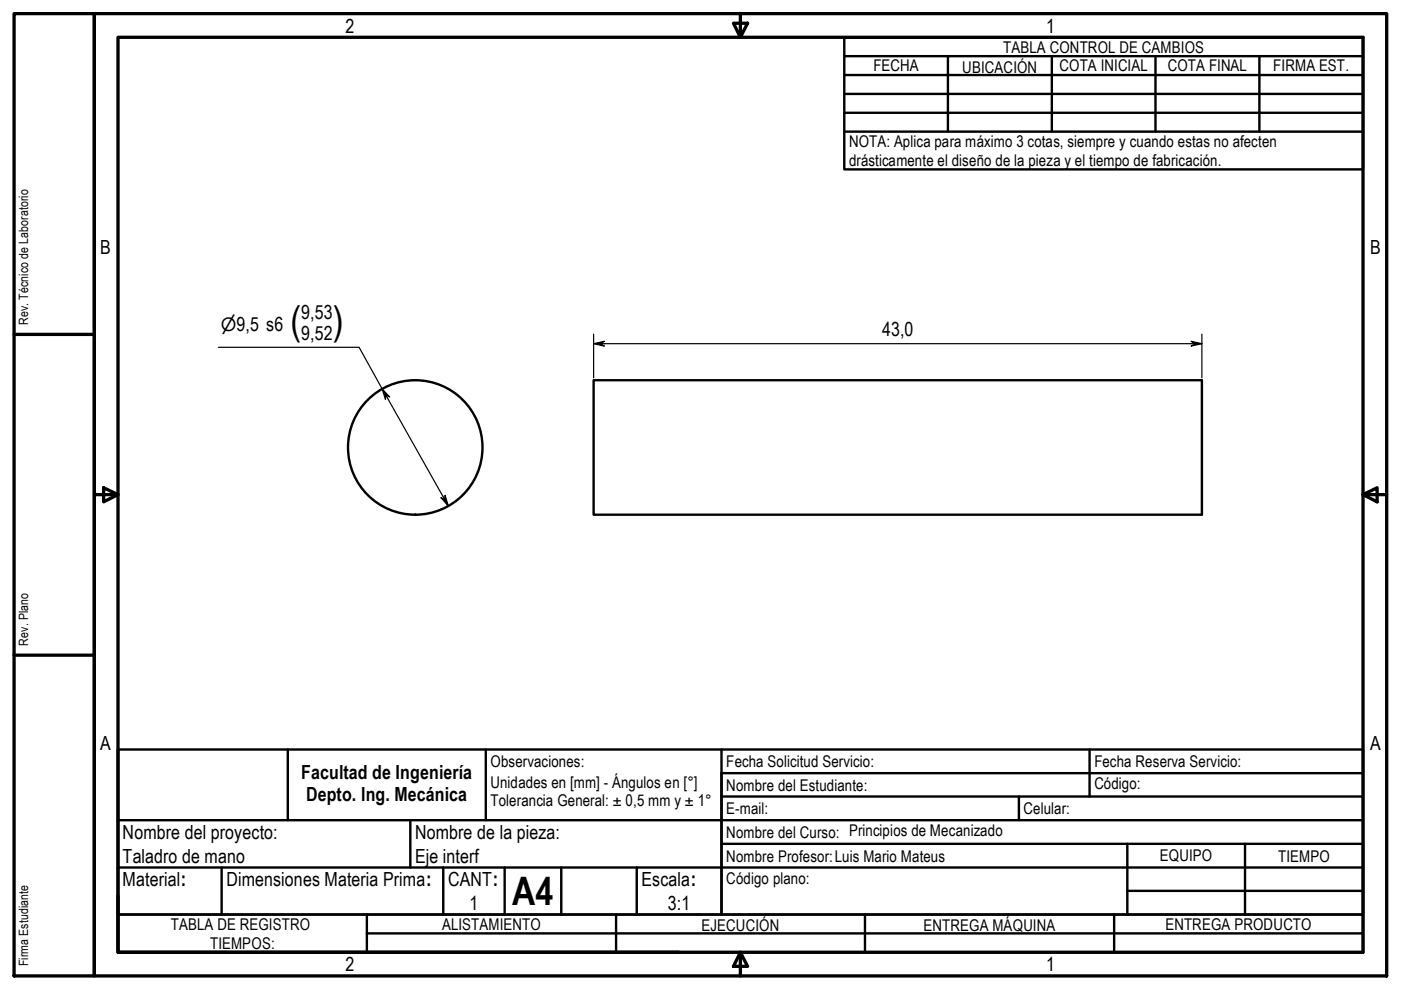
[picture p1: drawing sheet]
<svg xmlns="http://www.w3.org/2000/svg" width="297mm" height="210mm" viewBox="0 0 297 210" stroke-linecap="round" stroke-linejoin="round" font-family="sans-serif">
<!-- layer: Visible (ISO) -->
<g fill="none" stroke="#000" stroke-width=".51">
<path d="M125.9 80.6h128.9v28.5h-128.9z"/>
<circle cx="88" cy="94.9" r="14.3"/>
</g>
<!-- layer: Title (ISO) -->
<g fill="none" stroke="#000" stroke-width=".51">
<path d="M179 7.9h110v28h-110zM179 19.9h110M179 15.9h110M179 11.9h110M201 11.9v16M223 11.9v16M245 11.9v16M267 11.9v16M179 23.9h110M179 27.9h110M25 158.9h264v35h-136v-30h136M25 158.9v35h128v-35"/>
<path d="M25 158.9v35M61 158.9v15M103 158.9v15M231 158.9v10M25 173.9h264M87 173.9v10M153 178.9h136v15M153 168.9h136M216 168.9v5M239 178.9v15M264 178.9v15M25 193.9h264v8h-264z"/>
<path d="M25 183.9h264M47 183.9v10M77.8 193.9v8M77.8 197.9h211.2M94 183.9v10M107 183.9v10M119 183.9v10M130.6 193.9v8M135 183.9v10M183.4 193.9v8M236.2 193.9v8M239 188.9h50"/>
</g>
<!-- layer: Border (ISO) -->
<g fill="none" stroke="#000" stroke-width=".7">
<path d="M3 2.9h17v204h-17zM20 2.9h274v204h-274zM25 7.9h264v194h-264zM155.5 4.9h3l-1.5 3zM157 2.9v5M3 70.9h17M20 104.9h5M22 103.4l3 1.5-3 1.5zM289 104.9l3-1.5v3zM289 104.9h5M3 138.9h17M25 189.9v12h119"/>
<path d="M157 201.9l1.5 3h-3zM157 201.9v5"/>
</g>
<!-- layer: Dimension (ISO) -->
<path d="M46.3 73.6h29.8l19 33.7M125.9 72.9l2.2-.5-.8 .5 .8 .5zM125.9 72.9h128.9M125.9 70.8v9.3M252.5 72.4l2.3 .5-2.3 .5 .9-.5zM254.8 70.8v9.3M81 82.5l1.6 1.7-.8-.5-.1 1zM93.5 105.5l.8 .5 .1-1 .7 2.3z" fill="none" stroke="#000" stroke-width=".25"/>
<g fill="#000">
<path d="M125.9 72.9l2.2-.5-.8 .5 .8 .5z" fill-rule="evenodd"/>
<path d="M252.5 72.4l2.3 .5-2.3 .5 .9-.5z" fill-rule="evenodd"/>
<path d="M81 82.5l1.6 1.7-.8-.5-.1 1z" fill-rule="evenodd"/>
<path d="M93.5 105.5l.8 .5 .1-1 .7 2.3z" fill-rule="evenodd"/>
</g>
<g font-size="8.3">
<text x="61.6" y="70.8">(</text>
<text x="70.5" y="70.8">)</text>
<text x="108.6" y="191.9">A4</text>
</g>
<g font-size="4.1">
<text x="73.3" y="6.9">2</text>
<text x="221.8" y="6.9">1</text>
<text x="21.2" y="53.9">B</text>
<text x="290.5" y="53.9">B</text>
<text x="63.9" y="67.7">9,53</text>
<text x="187" y="71.3">43,0</text>
<text x="63.9" y="72">9,52</text>
<text x="21.2" y="158.9">A</text>
<text x="290.5" y="158.9">A</text>
<text x="63.9" y="165.1">Facultad de Ingeniería</text>
<text x="64.9" y="169.8">Depto. Ing. Mecánica</text>
<text x="26" y="177.9">Nombre del proyecto:</text>
<text x="88" y="177.9">Nombre de la pieza:</text>
<text x="26" y="182.9">Taladro de mano</text>
<text x="88" y="183">Eje interf</text>
<text x="26" y="187.9">Material:</text>
<text x="48" y="187.9">Dimensiones Materia Prima:</text>
<text x="95" y="187.9">CANT:</text>
<text x="136" y="187.9">Escala:</text>
<text x="99.6" y="192.9">1</text>
<text x="141.6" y="192.9">3:1</text>
<text x="73.3" y="205.9">2</text>
<text x="221.8" y="205.9">1</text>
</g>
<text font-size="3.9" x="46.8" y="70.1">⌀9,5 s6</text>
<g font-size="3.4">
<text x="212.7" y="11.1">TABLA CONTROL DE CAMBIOS</text>
<text x="185.2" y="15.1">FECHA</text>
<text x="204" y="15.5">UBICACIÓN</text>
<text x="224.6" y="15.1">COTA INICIAL</text>
<text x="247.6" y="15.1">COTA FINAL</text>
<text x="269.9" y="15.1">FIRMA EST.</text>
<text x="180" y="31.2">NOTA: Aplica para máximo 3 cotas, siempre y cuando estas no afecten</text>
<text x="180" y="35.2">drásticamente el diseño de la pieza y el tiempo de fabricación.</text>
<text x="104" y="167.1">Unidades en [mm] - Ángulos en [°]</text>
<text x="104" y="162.7">Observaciones:</text>
<text x="154" y="167.6">Nombre del Estudiante:</text>
<text x="154" y="162.7">Fecha Solicitud Servicio:</text>
<text x="232" y="167.3">Código:</text>
<text x="232" y="162.7">Fecha Reserva Servicio:</text>
<text x="104" y="170.8">Tolerancia General: ± 0,5 mm y ± 1°</text>
<text x="154" y="172.6">E-mail:</text>
<text x="217" y="172.6">Celular:</text>
<text x="154" y="177.6">Nombre del Curso: Principios de Mecanizado</text>
<text x="154" y="182.7">Nombre Profesor:Luis Mario Mateus</text>
<text x="245.9" y="182.6">EQUIPO</text>
<text x="271" y="182.7">TIEMPO</text>
<text x="154" y="187.4">Código plano:</text>
<text x="36.2" y="197.2">TABLA DE REGISTRO</text>
<text x="93.7" y="197.1">ALISTAMIENTO</text>
<text x="148.7" y="197.5">EJECUCIÓN</text>
<text x="195.8" y="197.4">ENTREGA MÁQUINA</text>
<text x="247.1" y="197.1">ENTREGA PRODUCTO</text>
<text x="44.6" y="201.1">TIEMPOS:</text>
</g>
<g font-size="2.7">
<text x="6" y="68.9" transform="rotate(-90 6 68.9)">Rev. Técnico de Laboratorio</text>
<text x="6" y="136.9" transform="rotate(-90 6 136.9)">Rev. Plano</text>
<text x="6" y="204.9" transform="rotate(-90 6 204.9)">Firma Estudiante</text>
</g>
</svg>
